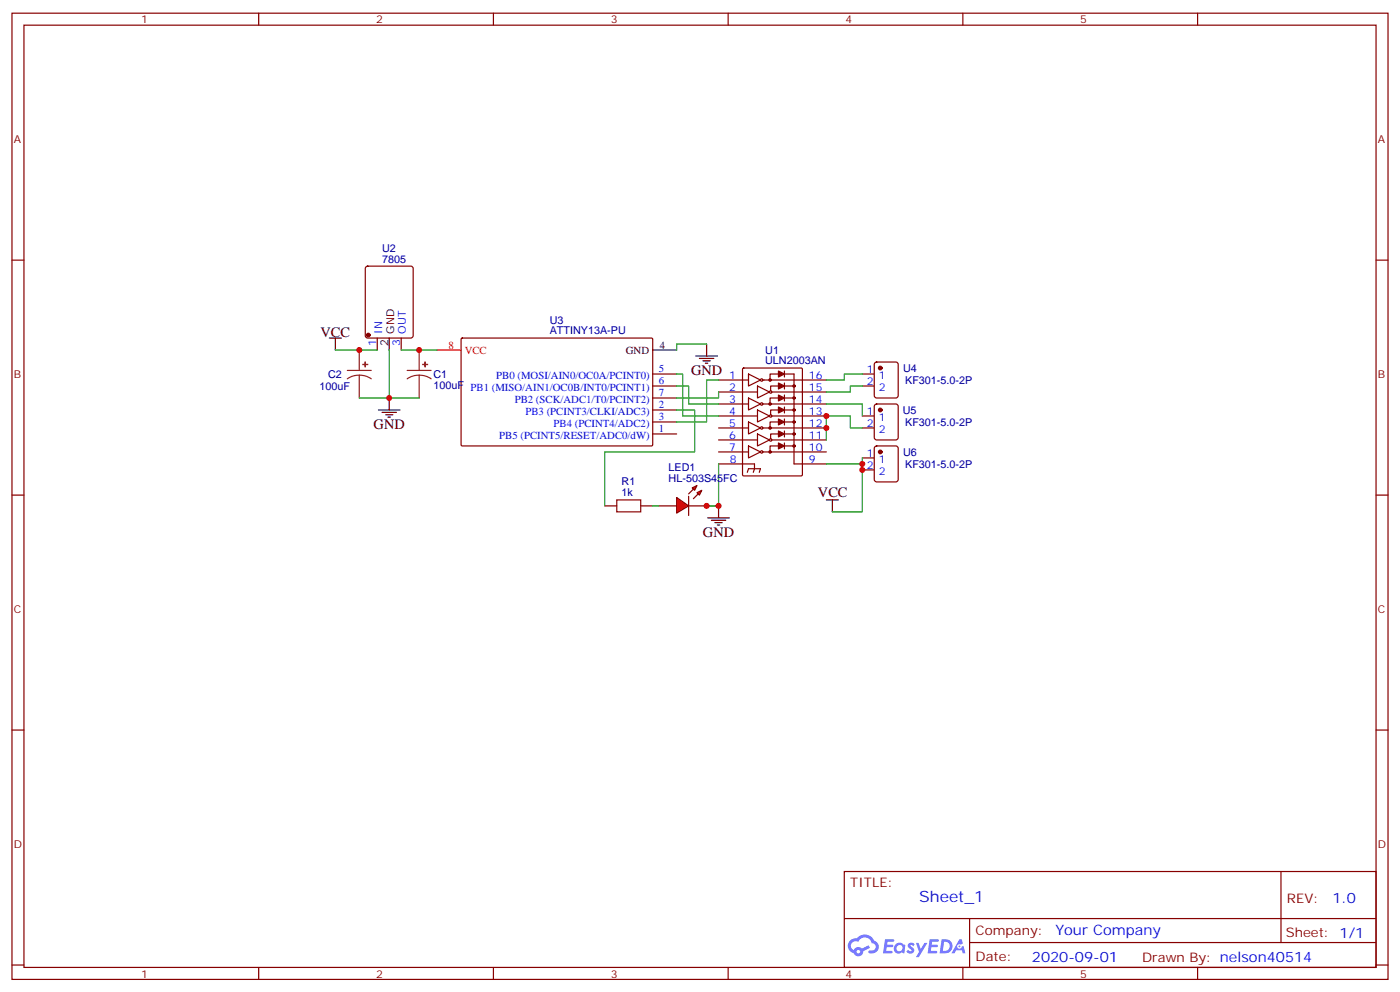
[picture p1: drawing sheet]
<svg xmlns="http://www.w3.org/2000/svg" width="412mm" height="292mm" viewBox="0 0 412 292" stroke-linecap="round" stroke-linejoin="round" font-family="sans-serif">
<g fill="none" stroke="#870000" stroke-width=".35">
<path d="M3.5 3.9h405.4v284.3h-405.4zM7.1 7.4h398.2v277.3h-398.2zM76.2 3.9v3.5M145.3 3.9v3.5M214.5 3.9v3.5M283.6 3.9v3.5M352.8 3.9v3.5M3.5 76.6h3.6M405.3 76.6h3.6M3.5 145.7h3.6M405.3 145.7h3.6M3.5 214.8h3.6"/>
<path d="M405.3 214.8h3.6M248.7 256.5h156.6v28.2h-156.6zM377.3 256.5v20.9M248.7 270.3h156.5M285.6 277.4h119.6M285.6 270.3v14.1M3.5 284h3.6M76.2 284.7v3.5M145.3 284.7v3.5M214.5 284.7v3.5M283.6 284.7v3.5M352.8 284.7v3.5"/>
<path d="M405.3 284h3.6"/>
</g>
<g fill="#5487ff">
<path d="M267.7 277.6a1.22 1.22 0 0 1 1.7 .3l-.4 .6a.47 .47 0 0 0-.3-.4 .47 .47 0 0 0-.5 .2l.1 .2a1.14 1.14 0 0 1 .8 1.8 1.14 1.14 0 0 1-1.9-.1l-.2-.1 .5-.6 .7 .4a.29 .29 0 0 0 .3-.2 .29 .29 0 0 0-.2-.3 1.04 1.04 0 0 1-.6-1.8z"/>
<path d="M260.7 276.4h2.4l.3 .2-.2 .5h-1.8l-.1 .9h1.5l.3 .4-.3 .3h-1.6l-.2 1.1 1.7 .1 .2 .3-.2 .3-2.6 .1z"/>
<path d="M273.8 276.4h2.4l.3 .2-.1 .5h-1.8l-.2 .9h1.6l.3 .4-.4 .3h-1.6l-.1 1.1 1.7 .1 .2 .3-.2 .3h-2.6z"/>
<path d="M282.6 276.4h.7l.3 1.3-.6 .3a.69 .69 0 0 0-1 .2 .69 .69 0 0 0 .4 1 .69 .69 0 0 0 .9-.6l.5-.3 .6 2.2h-.8l-.2-.8h-1.8l-.5 .8h-.8z"/>
<path d="M269.8 277.5h.8l.6 1.8 1.1-1.8h.9l-2.6 4.2h-.8l.9-1.6z"/>
<path d="M277.4 276.4l-.6 4.2h1.3a2.11 2.11 0 0 0 2.5-2.2 2.11 2.11 0 0 0-2.5-2zM278.1 277.1a1.39 1.39 0 0 1 1.7 1.5 1.39 1.39 0 0 1-1.8 1.2h-.3z"/>
<path d="M263.7 278a1.54 1.54 0 0 0-.1 2.2 1.54 1.54 0 0 0 2.2 .1l.6 .3 .3-2.3-.2-.3h-.4a1.49 1.49 0 0 0-2.4 0zM264 279a.94 .94 0 0 1 1.8 0 .94 .94 0 0 1-1.8 0z"/>
<path d="M250.4 276.8a2.18 2.18 0 0 0 1.1 3.7 1.44 1.44 0 0 0 1.6 .9 1.44 1.44 0 0 0 1.2-1.5l2-1-.5-.7-1.9 1a1.47 1.47 0 0 0-2.4 .4 1.39 1.39 0 0 1-.7-1.9 1.39 1.39 0 0 1 2-.5 2.12 2.12 0 0 1 2.2-1.3 2.12 2.12 0 0 1 1.9 1.7 1.14 1.14 0 0 1 1.1 1.4 1.14 1.14 0 0 1-1.7 .7 .43 .43 0 0 0-.5 .4 .43 .43 0 0 0 .4 .5 1.98 1.98 0 0 0 2.5-1.3 1.98 1.98 0 0 0-1.2-2.5 3.1 3.1 0 0 0-5.3-.7l-.9 .1zM252.3 280.1a.55 .55 0 0 1 1.1 0 .55 .55 0 0 1-1.1 0z"/>
<circle cx="282.6" cy="278.5" r=".26"/>
</g>
<g fill="none" stroke="#000" stroke-width=".35">
<path d="M97 99.5h3.5M98.8 99.5v3.5M114.7 99.5v3.5M114.7 117.1v3.5M192.3 103h7M205 104.8h6.3M206 105.5h4.3M207.1 106.2h2.1M207.8 106.9h.7M208.1 101.2v3.6M111.5 120.6h6.3M112.5 121.4h4.3"/>
<path d="M113.6 122.1h2.1M114.3 122.8h.7M208.5 152.4h6.3M209.5 153.1h4.3M210.6 153.8h2.1M211.3 154.5h.7M211.7 148.9v3.5M243.4 147.1h3.5M245.2 147.1v3.5"/>
</g>
<g fill="none" stroke="#870000" stroke-width=".35">
<path d="M107.8 78.5l.5-.2h12.7l.7 .4v20.1l-.5 .6-12.9 .1-.6-.5-.1-20zM111.1 99.5v3.5M118.2 99.5v3.5M135.9 99.7l.3-.2h55.9l.2 .3-.1 31.3-.3 .1h-55.9l-.2-.3zM192.3 117.1h7M192.3 113.6h7M192.3 110.1h7M211.7 111.8h8.8M211.7 115.4h11.4M211.7 118.9h8.8M218.8 108.5l.3-.2h16.9l.3 .2 .1 31.2-.2 .3-17.1 .1-.3-.2zM220.5 117.1l3.5 1.8-3.5 1.7z"/>
<path d="M220.5 110.1l3.5 1.7-3.5 1.8zM223.1 113.6l3.6 1.8-3.6 1.7zM224.7 111.8h18.7M224.7 118.9h18.7M229.3 117.1h-2.5v1.8M229.3 110.1h-2.5v1.7M229.5 113.6h-2.5v1.4M231.1 110.1h2.8v26.4h9.5M231.1 109.2v1.7M231.1 112.7v1.8M231.1 116.2v1.8M231.1 119.8v1.7"/>
<path d="M231.1 117.1h2.8M231.1 113.6h2.8M243.4 115.4h-16a.35 .35 0 0 0-.5-.4 .35 .35 0 0 0-.1 .6 .35 .35 0 0 0 .5-.1M254 113.6h3.5M254 110.1h3.5M257.8 106.7l.4-.2h5.7l.6 .5 .1 9.4-.5 .7h-5.9l-.6-.4-.1-9.5zM257.8 119.1l.4-.2h5.7l.6 .4 .1 9.5-.5 .6-5.9 .1-.6-.5-.1-9.4zM192.3 127.7h7M192.3 124.2h7M192.3 120.6h7M211.7 122.4h7M211.7 125.9h8.8"/>
<path d="M211.7 129.5h11.4M211.7 133h8.8M211.7 136.5h10.5v1.4l-.3 1.1M218.9 122.4h4.2M220.1 139l.4-1.1h3.5l-.3 1.1M220.5 131.2l3.5 1.8-3.5 1.8zM220.5 124.2l3.5 1.7-3.5 1.8zM223.1 127.7l3.6 1.8-3.6 1.7zM223.1 120.6l3.6 1.8-3.6 1.8zM224.7 125.9h18.7M224.7 133h18.7M229.3 131.2h-2.5v1.8"/>
<path d="M229.3 124.2h-2.5v1.7M229.3 127.7h-2.3v1.4M229.5 120.6h-2.5v1.5M231.1 123.3v1.8M231.1 126.8v1.8M231.1 130.4v1.7M231.1 127.7h2.8M231.1 124.2h2.8M231.1 120.6h2.8M231.1 131.2h2.8M243.4 129.5h-16a.35 .35 0 0 0-.5-.4 .35 .35 0 0 0-.1 .6 .35 .35 0 0 0 .5-.1M243.4 122.4h-16a.35 .35 0 0 0-.5-.3 .35 .35 0 0 0-.1 .6 .35 .35 0 0 0 .5-.2"/>
<path d="M254 122.4h3.5M254 125.9h3.5M254 134.8h3.5M254 138.3h3.5M257.8 131.4l.4-.2h5.7l.6 .5 .1 9.4-.5 .7h-5.9l-.6-.4-.1-9.5zM178.2 148.9h3.5M188.7 148.9h3.6M194 148.9h5.3M202.8 148.9h5.3"/>
<circle cx="224.4" cy="118.9" r=".35"/>
<circle cx="224.4" cy="111.8" r=".35"/>
<circle cx="224.4" cy="133" r=".35"/>
<circle cx="224.4" cy="125.9" r=".35"/>
</g>
<g fill="#870000" stroke="#870000" stroke-width=".35">
<path d="M229.3 130.4l1.8 .8-1.8 .9z"/>
<path d="M229.3 126.8l1.8 .9-1.8 .9z"/>
<path d="M229.3 123.3l1.8 .9-1.8 .9z"/>
<path d="M229.3 119.8l1.8 .8-1.8 .9z"/>
<path d="M229.3 116.2l1.8 .9-1.8 .9z"/>
<path d="M229.3 112.7l1.8 .9-1.8 .9z"/>
<path d="M229.3 109.2l1.8 .9-1.8 .8z"/>
<circle cx="233.9" cy="113.6" r=".35"/>
<circle cx="233.9" cy="117.1" r=".35"/>
<circle cx="233.9" cy="120.6" r=".35"/>
<circle cx="233.9" cy="124.2" r=".35"/>
<circle cx="233.9" cy="127.7" r=".35"/>
<circle cx="233.9" cy="131.2" r=".35"/>
<circle cx="226.8" cy="111.8" r=".35"/>
<circle cx="226.8" cy="118.9" r=".35"/>
<circle cx="226.8" cy="125.9" r=".35"/>
<circle cx="226.8" cy="133" r=".35"/>
<circle cx="108.5" cy="98.6" r=".53"/>
<circle cx="259.3" cy="108.3" r=".53"/>
<circle cx="259.3" cy="120.7" r=".53"/>
<circle cx="259.3" cy="133" r=".53"/>
</g>
<path d="M128.8 103h7" fill="none" stroke="#f00" stroke-width=".35"/>
<g fill="none" stroke="#008700" stroke-width=".35">
<path d="M98.8 103h7M118.2 103h5.3M199.3 110.1h1.8v12.3h10.6M199.3 113.6h3.5v5.3h8.9M208.1 101.2h-8.8v1.8M211.7 115.4v1.7h-12.4M211.7 111.8h-3.6v12.4h-8.8M243.4 118.9h10.6v3.5M254 110.1h-5.3v1.7h-5.3M254 113.6h-3.5v1.8h-7.1M211.7 136.5v12.4h-3.6M254 125.9h-3.5v-3.5h-7.1v7.1"/>
<path d="M254 134.8v1.7h-10.6M254 136.5v14.1h-8.8"/>
</g>
<g fill="#8c2424" stroke="#8c2424" stroke-width=".35">
<path d="M125.2 106.5v1.4z"/>
<path d="M124.5 107.2l1.4 .1z"/>
</g>
<path d="M119.9 109h7.1M123.5 110.4l1.8 .3 1.7 .8M123.5 110.4l-1.9 .3-1.7 .8M123.5 103v6M123.5 110.4v6.7" fill="none" stroke="#8c2424" stroke-width=".35"/>
<path d="M181.7 147.1h7v3.5h-7z" fill="none" stroke="#a10000" stroke-width=".35"/>
<g fill="#f00" stroke="#870000" stroke-width=".35">
<path d="M205.3 145l1.4-.7-.7 1.4z"/>
<path d="M203.9 143.6l1.4-.7-.7 1.4z"/>
</g>
<g fill="#870000" stroke="#870000" stroke-width=".35">
<path d="M204.3 146.8l1.4-1.5z"/>
<path d="M202.8 145.3l1.5-1.4z"/>
</g>
<g fill="#f00" stroke="#870000" stroke-width=".35">
<path d="M202.8 146v5.7z"/>
<path d="M199.3 146.4l3.5 2.5-3.5 2.1z"/>
</g>
<path d="M105.8 103h5.3M105.8 117.1h8.9M114.7 103v14.1h8.8M123.5 103h5.3M199.3 120.6h5.3v12.4h-26.4v15.9M192.3 148.9h1.7M208.1 148.9h3.6" fill="none" stroke="#008700" stroke-width=".35"/>
<g fill="#8c2424" stroke="#8c2424" stroke-width=".35">
<path d="M107.6 106.5v1.4z"/>
<path d="M106.9 107.2l1.4 .1z"/>
</g>
<path d="M102.3 109h7.1M105.8 110.4l1.9 .3 1.7 .8M105.8 110.4l-1.8 .3-1.7 .8M105.8 103v6M105.8 110.4v6.7" fill="none" stroke="#8c2424" stroke-width=".35"/>
<g fill="#c00">
<circle cx="254" cy="136.5" r=".88"/>
<circle cx="254" cy="138.3" r=".88"/>
<circle cx="243.4" cy="122.4" r=".88"/>
<circle cx="243.4" cy="125.9" r=".88"/>
<circle cx="211.7" cy="148.9" r=".88"/>
<circle cx="208.1" cy="148.9" r=".88"/>
<circle cx="123.5" cy="103" r=".88"/>
<circle cx="105.8" cy="103" r=".88"/>
<circle cx="114.7" cy="117.1" r=".88"/>
</g>
<text font-size="4.6" fill="#00f" x="270.8" y="265.5">Sheet_1</text>
<g font-size="4.2">
<text x="94.4" y="99.2">VCC</text>
<text x="203.6" y="110.4">GND</text>
<text x="110.1" y="126.3">GND</text>
<text x="240.9" y="146.4">VCC</text>
<text x="207.1" y="158">GND</text>
</g>
<g font-size="4.2" fill="#00f">
<text x="392.5" y="265.7">1.0</text>
<text x="310.9" y="275.3">Your Company</text>
<text x="304" y="283.1">2020-09-01</text>
</g>
<g font-size="3.9" fill="#800">
<text x="250.5" y="261.1">TITLE:</text>
<text x="379.1" y="265.7">REV:</text>
<text x="287.4" y="275.3">Company:</text>
<text x="378.7" y="275.9">Sheet: 1/1</text>
<text x="287.4" y="282.9">Date:</text>
<text x="336.4" y="283">Drawn By: nelson40514</text>
</g>
<g font-size="3.2" fill="#800">
<text x="41.6" y="6.9">1</text>
<text x="110.8" y="6.9">2</text>
<text x="179.9" y="6.9">3</text>
<text x="249.1" y="6.9">4</text>
<text x="318.2" y="6.9">5</text>
<text x="4.1" y="42">A</text>
<text x="405.9" y="42">A</text>
<text x="4.1" y="111.1">B</text>
<text x="405.9" y="111.1">B</text>
<text x="4.1" y="180.3">C</text>
<text x="405.9" y="180.3">C</text>
<text x="4.1" y="249.4">D</text>
<text x="405.9" y="249.4">D</text>
<text x="41.6" y="287.7">1</text>
<text x="110.8" y="287.7">2</text>
<text x="179.9" y="287.7">3</text>
<text x="249.1" y="287.7">4</text>
<text x="318.2" y="287.7">5</text>
</g>
<g font-size="3.2" fill="#000080">
<text x="112.5" y="77.3">7805</text>
<text x="112.5" y="74.1">U2</text>
<text x="161.9" y="95.2">U3</text>
<text x="161.9" y="98.4">ATTINY13A-PU</text>
<text x="225.4" y="107.1">ULN2003AN</text>
<text x="225.4" y="104.2">U1</text>
<text x="96.7" y="111.2">C2</text>
<text x="127.7" y="111.2">C1</text>
<text x="266" y="109.4">U4</text>
<text x="266.6" y="113">KF301-5.0-2P</text>
<text x="94.1" y="114.8">100uF</text>
<text x="127.7" y="114.4">100uF</text>
<text x="266" y="121.8">U5</text>
<text x="266.6" y="125.3">KF301-5.0-2P</text>
<text x="266" y="134.1">U6</text>
<text x="266.6" y="137.7">KF301-5.0-2P</text>
<text x="183.1" y="142.8">R1</text>
<text x="197" y="141.8">HL-503S45FC</text>
<text x="197" y="138.6">LED1</text>
<text x="183.1" y="146">1k</text>
</g>
<g font-size="3.2" fill="#00f">
<text x="110.8" y="101.7" transform="rotate(-90 110.8 101.7)">1</text>
<text x="112.5" y="98.2" transform="rotate(-90 112.5 98.2)">IN</text>
<text x="117.8" y="101.7" transform="rotate(-90 117.8 101.7)">3</text>
<text x="119.6" y="98.2" transform="rotate(-90 119.6 98.2)">OUT</text>
<text x="146.2" y="111.7">PB0 (MOSI/AIN0/OC0A/PCINT0)</text>
<text x="194" y="112.9">6</text>
<text x="194" y="109.4">5</text>
<text x="214.8" y="111.5">1</text>
<text x="238.3" y="111.5">16</text>
<text x="255.3" y="109.7">1</text>
<text x="255.3" y="113.2">2</text>
<text x="258.8" y="111.5">1</text>
<text x="138.6" y="115.2">PB1 (MISO/AIN1/OC0B/INT0/PCINT1)</text>
<text x="151.6" y="118.7">PB2 (SCK/ADC1/T0/PCINT2)</text>
<text x="194" y="116.4">7</text>
<text x="194" y="119.9">2</text>
<text x="214.8" y="115">2</text>
<text x="214.8" y="118.5">3</text>
<text x="238.3" y="118.5">14</text>
<text x="238.3" y="115">15</text>
<text x="258.8" y="115">2</text>
<text x="154.8" y="122.2">PB3 (PCINT3/CLKI/ADC3)</text>
<text x="163" y="125.8">PB4 (PCINT4/ADC2)</text>
<text x="194" y="123.5">3</text>
<text x="214.8" y="122.1">4</text>
<text x="214.8" y="125.6">5</text>
<text x="238.3" y="125.6">12</text>
<text x="238.3" y="122.1">13</text>
<text x="255.3" y="122.1">1</text>
<text x="255.3" y="125.6">2</text>
<text x="258.8" y="123.8">1</text>
<text x="147" y="129.3">PB5 (PCINT5/RESET/ADC0/dW)</text>
<text x="194" y="127">1</text>
<text x="214.8" y="129.1">6</text>
<text x="238.3" y="129.1">11</text>
<text x="258.8" y="127.4">2</text>
<text x="214.8" y="132.6">7</text>
<text x="214.9" y="136.2">8</text>
<text x="238.3" y="136.2">9</text>
<text x="238.3" y="132.6">10</text>
<text x="255.3" y="134.4">1</text>
<text x="255.3" y="137.9">2</text>
<text x="258.8" y="136.2">1</text>
<text x="258.8" y="139.7">2</text>
</g>
<g font-size="3.2">
<text x="114.3" y="101.7" transform="rotate(-90 114.3 101.7)">2</text>
<text x="116.1" y="98.2" transform="rotate(-90 116.1 98.2)">GND</text>
<text x="184.3" y="104.1">GND</text>
<text x="194.4" y="102.7">4</text>
</g>
<g font-size="3.2" fill="#f00">
<text x="132.1" y="102.7">8</text>
<text x="136.9" y="104.1">VCC</text>
</g>
</svg>
